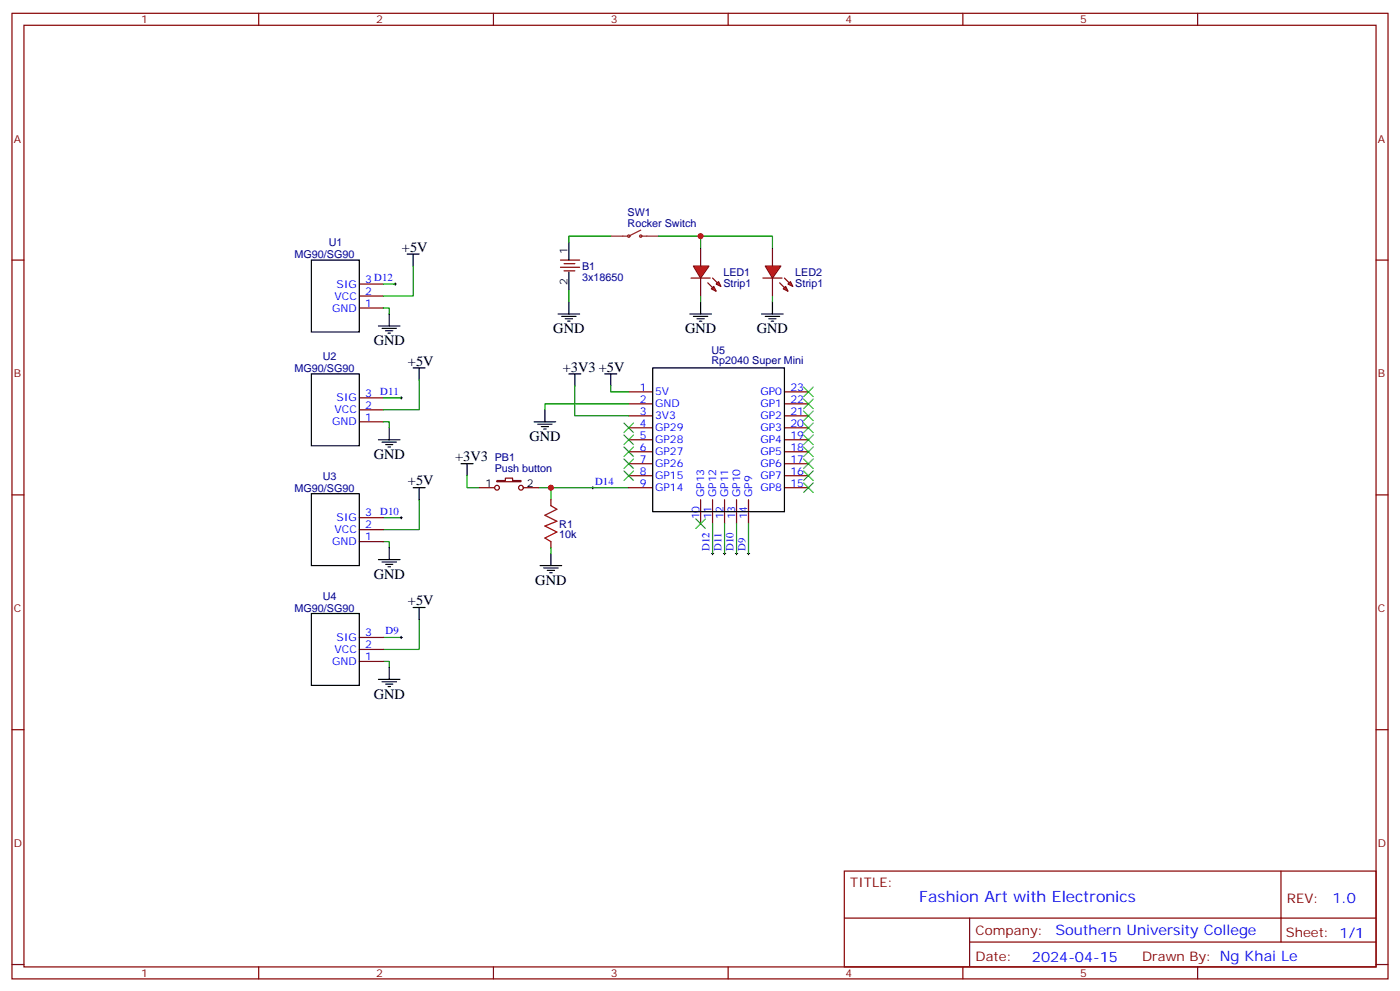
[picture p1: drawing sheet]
<svg xmlns="http://www.w3.org/2000/svg" width="412mm" height="292mm" viewBox="0 0 412 292" stroke-linecap="round" stroke-linejoin="round" font-family="sans-serif">
<g fill="none" stroke="#870000" stroke-width=".35">
<path d="M3.5 3.9h405.4v284.4h-405.4zM7.1 7.4h398.2v277.3h-398.2zM76.2 3.9v3.5M145.3 3.9v3.5M214.5 3.9v3.5M283.6 3.9v3.5M352.8 3.9v3.5M3.5 76.6h3.6M165.1 76.6h5.6M165.1 78.7h5.6M166.2 77.6h3.1M166.2 79.8h3.1"/>
<path d="M405.3 76.6h3.6M105.8 90.7h7.1M105.8 87.2h7.1M105.8 83.6h7.1M105.8 117.2h7.1M185.2 115.4h7.1M185.2 118.9h7.1M231.1 115.4h7M231.1 118.9h7M105.8 124.2h7.1M105.8 120.7h7.1M185.2 122.4h7.1"/>
<path d="M185.2 126h7.1M185.2 129.5h7.1M185.2 133h7.1M185.2 136.6h7.1M231.1 122.4h7M231.1 126h7M231.1 129.5h7M231.1 133h7M231.1 136.6h7M3.5 145.7h3.6M105.8 159.5h7.1M105.8 156h7.1"/>
<path d="M105.8 152.4h7.1M141.1 143.6h4.6M146.4 141.5h2.5v-.7h2.1v.7h2.5v.4h-7.1zM154.2 143.6h4.5M162.3 147.1v1.8M162.3 159.5v1.8M185.2 143.6h7.1M185.2 140.1h7.1M206.4 147.1v7.1M209.9 147.1v7.1M213.4 147.1v7.1M217 147.1v7.1"/>
<path d="M220.5 147.1v7.1M231.1 143.6h7M231.1 140.1h7M405.3 145.7h3.6M105.8 194.8h7.1M105.8 191.2h7.1M105.8 187.7h7.1M3.5 214.9h3.6M405.3 214.9h3.6M248.7 256.5h156.6v28.2h-156.6zM377.3 256.5v20.9M248.7 270.4h156.5"/>
<path d="M285.6 277.4h119.6M285.6 270.4v14.1M3.5 284h3.6M76.2 284.7v3.6M145.3 284.7v3.6M214.5 284.7v3.6M283.6 284.7v3.6M352.8 284.7v3.6M405.3 284h3.6"/>
<circle cx="146.4" cy="143.6" r=".71"/>
<circle cx="153.5" cy="143.6" r=".71"/>
</g>
<g fill="none" stroke="#000" stroke-width=".35">
<path d="M91.7 76.6h14.1v21.2h-14.1zM119.9 74.8h3.6M121.7 74.8v3.6M167.6 71.3v5.3M111.5 96h6.3M112.5 96.7h4.3M113.6 97.4h2.1M114.3 98.1h.7M114.7 92.5v3.5M164.4 92.5h6.3M165.5 93.2h4.2M166.5 93.9h2.1"/>
<path d="M167.2 94.6h.7M167.6 80.1v5.3M167.6 88.9v3.6M91.7 110.1h14.1v21.2h-14.1zM121.7 108.3h3.5M123.5 108.3v3.6M167.6 110.1h3.5M169.3 110.1v3.5M178.2 110.1h3.5M179.9 110.1v3.5M192.3 108.3h38.8v42.4h-38.8zM111.5 129.5h6.3"/>
<path d="M112.5 130.2h4.3M113.6 130.9h2.1M114.3 131.6h.7M114.7 126v3.5M135.8 136.6h3.5M137.6 136.6v3.5M157.3 124.2h6.4M158.4 124.9h4.2M159.5 125.6h2.1M160.2 126.3h.7M160.5 120.7v3.5M91.7 145.4h14.1v21.1h-14.1z"/>
<path d="M121.7 143.6h3.5M123.5 143.6v3.5M111.5 164.8h6.3M112.5 165.5h4.3M113.6 166.2h2.1M114.3 166.9h.7M114.7 161.3v3.5M121.7 178.9h3.5M123.5 178.9v3.5M159.1 166.5h6.4M160.2 167.3h4.2M161.2 168h2.1"/>
<path d="M161.9 168.7h.7M162.3 163v3.5M91.7 180.7h14.1v21.1h-14.1zM114.7 196.5v3.6M111.5 200.1h6.3M112.5 200.8h4.3M113.6 201.5h2.1M114.3 202.2h.7"/>
</g>
<g fill="none" stroke="#008700" stroke-width=".35">
<path d="M121.7 78.4v8.8h-8.8M179.9 69.5h-12.3v1.8M112.9 90.7h1.8v1.8M112.9 83.6h3.5M167.6 85.4v3.5M112.9 117.2h5.3M123.5 111.9v8.8h-10.6M169.3 113.6v8.8h15.9M179.9 113.6v1.8h5.3M185.2 118.9h-24.7v1.8M112.9 124.2h1.8v1.8M112.9 159.5h1.8v1.8"/>
<path d="M112.9 152.4h5.3M123.5 147.1v8.9h-10.6M137.6 140.1v3.5h3.5M158.7 143.6h3.6v3.5M162.3 143.6h22.9M209.9 154.2v8.8M213.4 154.2v8.8M217 154.2v8.8M220.5 154.2v8.8M162.3 161.3v1.7M112.9 194.8h1.8v1.7M112.9 187.7h5.3"/>
<path d="M123.5 182.4v8.8h-10.6"/>
</g>
<g fill="none" stroke="#000" stroke-width=".29">
<path d="M116.1 83.6h.7M116.4 83.3v.7M117.8 117.2h.7M118.2 116.8v.7M117.8 152.4h.7M118.2 152.1v.7M174.3 143.6h.7M174.6 143.3v.7M209.5 163h.8M209.9 162.7v.7M213.1 163h.7M213.4 162.7v.7"/>
<path d="M216.6 163h.7M217 162.7v.7M220.1 163h.7M220.5 162.7v.7M117.8 187.7h.7M118.2 187.4v.7"/>
</g>
<path d="M162.3 148.9l1.7 1.1-3.5 1.7 3.5 1.8-3.5 1.4 3.5 1.8-3.5 1.7 1.8 1.1" fill="none" stroke="#a10000" stroke-width=".35"/>
<g fill="none" stroke="#3c3" stroke-width=".35">
<path d="M236.7 117.5l2.8 2.8M236.7 114l2.8 2.8M239.5 117.5l-2.8 2.8M239.5 114l-2.8 2.8M183.8 124.6l2.8 2.8M183.8 128.1l2.8 2.8M183.8 131.6l2.8 2.8M183.8 135.1l2.8 2.9M183.8 138.7l2.8 2.8M186.6 124.6l-2.8 2.8M186.6 128.1l-2.8 2.8M186.6 131.6l-2.8 2.8"/>
<path d="M186.6 135.1l-2.8 2.9M186.6 138.7l-2.8 2.8M236.7 138.7l2.8 2.8M236.7 135.1l2.8 2.9M236.7 131.6l2.8 2.8M236.7 128.1l2.8 2.8M236.7 124.6l2.8 2.8M236.7 121l2.8 2.9M239.5 121l-2.8 2.9M239.5 138.7l-2.8 2.8M239.5 135.1l-2.8 2.9M239.5 131.6l-2.8 2.8"/>
<path d="M239.5 128.1l-2.8 2.8M239.5 124.6l-2.8 2.8M205 152.8l2.8 2.8M207.8 152.8l-2.8 2.8M236.7 142.2l2.8 2.8M239.5 142.2l-2.8 2.8"/>
</g>
<g fill="none" stroke="#8c2424" stroke-width=".35">
<path d="M179.9 69.5h5M188.7 67.8l-3.5 1.7M188.7 69.5h5.3"/>
<circle cx="185.2" cy="69.5" r=".35"/>
<circle cx="188.7" cy="69.5" r=".35"/>
</g>
<g fill="#f00" stroke="#870000" stroke-width=".35">
<path d="M204.3 78.4h4.5l-2.4 3.5z"/>
<path d="M203.6 81.9h5.6z"/>
</g>
<g fill="#870000" stroke="#870000" stroke-width=".35">
<path d="M209.9 81.9l1.4 1.4z"/>
<path d="M208.5 83.3l1.4 1.4z"/>
</g>
<g fill="#f00" stroke="#870000" stroke-width=".35">
<path d="M211 83.6l.7-.7 .7 1.4z"/>
<path d="M209.5 85.1l.8-.8 .7 1.5z"/>
</g>
<path d="M206.4 73.1v5.3M206.4 81.9v5.3" fill="none" stroke="#870000" stroke-width=".35"/>
<path d="M194 69.5h12.4v3.6M206.4 87.2v1.7" fill="none" stroke="#008700" stroke-width=".35"/>
<path d="M203.2 92.5h6.3M204.3 93.2h4.2M205.3 93.9h2.1M206 94.6h.7M206.4 88.9v3.6" fill="none" stroke="#000" stroke-width=".35"/>
<g fill="#f00" stroke="#870000" stroke-width=".35">
<path d="M225.4 78.4h4.6l-2.5 3.5z"/>
<path d="M224.7 81.9h5.7z"/>
</g>
<g fill="#870000" stroke="#870000" stroke-width=".35">
<path d="M231.1 81.9l1.4 1.4z"/>
<path d="M229.7 83.3l1.4 1.4z"/>
</g>
<g fill="#f00" stroke="#870000" stroke-width=".35">
<path d="M232.1 83.6l.7-.7 .7 1.4z"/>
<path d="M230.7 85.1l.7-.8 .7 1.5z"/>
</g>
<path d="M227.5 73.1v5.3M227.5 81.9v5.3" fill="none" stroke="#870000" stroke-width=".35"/>
<path d="M206.4 69.5h21.1v3.6M227.5 87.2v1.7" fill="none" stroke="#008700" stroke-width=".35"/>
<path d="M224.4 92.5h6.3M225.4 93.2h4.3M226.5 93.9h2.1M227.2 94.6h.7M227.5 88.9v3.6" fill="none" stroke="#000" stroke-width=".35"/>
<g fill="#c00">
<circle cx="162.3" cy="143.6" r=".88"/>
<circle cx="206.4" cy="69.5" r=".88"/>
</g>
<text font-size="4.6" fill="#00f" x="270.8" y="265.5">Fashion Art with Electronics</text>
<g font-size="4.2">
<text x="118.4" y="74.1">+5V</text>
<text x="110.1" y="101.6">GND</text>
<text x="163" y="98.1">GND</text>
<text x="201.8" y="98.1">GND</text>
<text x="223" y="98.1">GND</text>
<text x="120.2" y="107.6">+5V</text>
<text x="165.8" y="109.4">+3V3 +5V</text>
<text x="155.9" y="129.9">GND</text>
<text x="110.1" y="135.1">GND</text>
<text x="134.1" y="135.9">+3V3</text>
<text x="120.2" y="142.9">+5V</text>
<text x="110.1" y="170.4">GND</text>
<text x="157.7" y="172.2">GND</text>
<text x="120.2" y="178.2">+5V</text>
<text x="110.1" y="205.7">GND</text>
</g>
<g font-size="4.2" fill="#00f">
<text x="392.5" y="265.8">1.0</text>
<text x="310.9" y="275.3">Southern University College</text>
<text x="304" y="283.1">2024-04-15</text>
</g>
<g font-size="3.9" fill="#800">
<text x="250.5" y="261.1">TITLE:</text>
<text x="379.1" y="265.8">REV:</text>
<text x="287.4" y="275.3">Company:</text>
<text x="378.7" y="275.9">Sheet: 1/1</text>
<text x="287.4" y="283">Date:</text>
<text x="336.4" y="283.1">Drawn By: Ng Khai Le</text>
</g>
<g font-size="3.2" fill="#800">
<text x="41.6" y="6.9">1</text>
<text x="110.8" y="6.9">2</text>
<text x="179.9" y="6.9">3</text>
<text x="249.1" y="6.9">4</text>
<text x="318.2" y="6.9">5</text>
<text x="4.1" y="42">A</text>
<text x="405.9" y="42">A</text>
<text x="4.1" y="111.2">B</text>
<text x="405.9" y="111.2">B</text>
<text x="4.1" y="180.3">C</text>
<text x="405.9" y="180.3">C</text>
<text x="4.1" y="249.4">D</text>
<text x="405.9" y="249.4">D</text>
<text x="41.6" y="287.7">1</text>
<text x="110.8" y="287.7">2</text>
<text x="179.9" y="287.7">3</text>
<text x="249.1" y="287.7">4</text>
<text x="318.2" y="287.7">5</text>
</g>
<g font-size="3.2" fill="#000080">
<text x="184.9" y="63.6">SW1</text>
<text x="184.9" y="66.7">Rocker Switch</text>
<text x="86.8" y="76">MG90/SG90</text>
<text x="96.8" y="72.5">U1</text>
<text x="171.4" y="82.6">3x18650</text>
<text x="171.4" y="79.5">B1</text>
<text x="213.1" y="81.3">LED1</text>
<text x="234.2" y="81.3">LED2</text>
<text x="213.1" y="84.4">Strip1</text>
<text x="234.2" y="84.4">Strip1</text>
<text x="95.1" y="106">U2</text>
<text x="209.6" y="107.3">Rp2040 Super Mini</text>
<text x="209.6" y="104.2">U5</text>
<text x="86.8" y="109.5">MG90/SG90</text>
<text x="145.7" y="135.8">PB1</text>
<text x="95.1" y="141.3">U3</text>
<text x="145.7" y="138.9">Push button</text>
<text x="86.8" y="144.8">MG90/SG90</text>
<text x="164.7" y="155.4">R1</text>
<text x="164.7" y="158.5">10k</text>
<text x="95.1" y="176.5">U4</text>
<text x="86.8" y="180.1">MG90/SG90</text>
</g>
<g font-size="3.2">
<text x="167.2" y="74.8" transform="rotate(-90 167.2 74.8)">1</text>
<text x="167.2" y="83.9" transform="rotate(-90 167.2 83.9)">2</text>
<text x="143" y="143.3">1</text>
<text x="155.2" y="143.3">2</text>
</g>
<g font-size="3.2" fill="#00f">
<text x="107.6" y="83.3">3 D12</text>
<text x="98.5" y="88.2">VCC</text>
<text x="99.2" y="84.7">SIG</text>
<text x="107.6" y="86.8">2</text>
<text x="97.8" y="91.8">GND</text>
<text x="107.6" y="90.3">1</text>
<text x="99.2" y="118.2">SIG</text>
<text x="107.6" y="116.8">3</text>
<text x="112" y="116.3">D11</text>
<text x="188.5" y="115">1</text>
<text x="188.5" y="118.6">2</text>
<text x="193" y="116.5">5V</text>
<text x="193" y="120">GND</text>
<text x="224" y="120">GP1</text>
<text x="224" y="116.5">GP0</text>
<text x="232.8" y="118.6">22</text>
<text x="232.8" y="115">23</text>
<text x="97.8" y="125.3">GND</text>
<text x="98.5" y="121.7">VCC</text>
<text x="107.6" y="123.9">1</text>
<text x="107.6" y="120.3">2</text>
<text x="188.5" y="122.1">3</text>
<text x="188.5" y="125.6">4</text>
<text x="193" y="123.5">3V3</text>
<text x="224" y="123.5">GP2</text>
<text x="232.8" y="125.6">20</text>
<text x="232.8" y="122.1">21</text>
<text x="188.5" y="129.2">5</text>
<text x="193" y="127">GP29</text>
<text x="193" y="130.6">GP28</text>
<text x="224" y="130.6">GP4</text>
<text x="224" y="127">GP3</text>
<text x="232.8" y="129.2">19</text>
<text x="188.5" y="132.7">6</text>
<text x="188.5" y="136.2">7</text>
<text x="193" y="134.1">GP27</text>
<text x="193" y="137.6">GP26</text>
<text x="224" y="137.6">GP6</text>
<text x="224" y="134.1">GP5</text>
<text x="232.8" y="136.2">17</text>
<text x="232.8" y="132.7">18</text>
<text x="175.3" y="142.7">D14</text>
<text x="188.5" y="139.7">8</text>
<text x="188.5" y="143.3">9</text>
<text x="193" y="141.1">GP15</text>
<text x="224" y="141.1">GP7</text>
<text x="232.8" y="143.3">15</text>
<text x="232.8" y="139.7">16</text>
<text x="193" y="144.7">GP14</text>
<text x="207.4" y="146.4" transform="rotate(-90 207.4 146.4)">GP13</text>
<text x="211" y="146.4" transform="rotate(-90 211 146.4)">GP12</text>
<text x="214.5" y="146.4" transform="rotate(-90 214.5 146.4)">GP11</text>
<text x="218" y="146.4" transform="rotate(-90 218 146.4)">GP10</text>
<text x="221.5" y="146.4" transform="rotate(-90 221.5 146.4)">GP9</text>
<text x="224" y="144.7">GP8</text>
<text x="99.2" y="153.5">SIG</text>
<text x="107.6" y="155.6">2</text>
<text x="107.6" y="152.1">3</text>
<text x="112" y="151.6">D10</text>
<text x="206" y="152.9" transform="rotate(-90 206 152.9)">10</text>
<text x="209.5" y="152.9" transform="rotate(-90 209.5 152.9)">11</text>
<text x="213.1" y="152.9" transform="rotate(-90 213.1 152.9)">12</text>
<text x="216.6" y="152.9" transform="rotate(-90 216.6 152.9)">13</text>
<text x="220.1" y="152.9" transform="rotate(-90 220.1 152.9)">14</text>
<text x="97.8" y="160.5">GND</text>
<text x="98.5" y="157">VCC</text>
<text x="107.6" y="159.1">1</text>
<text x="209" y="162.3" transform="rotate(-90 209 162.3)">D12</text>
<text x="212.5" y="162.3" transform="rotate(-90 212.5 162.3)">D11</text>
<text x="216.1" y="162.3" transform="rotate(-90 216.1 162.3)">D10</text>
<text x="219.6" y="162.3" transform="rotate(-90 219.6 162.3)">D9</text>
<text x="99.2" y="188.8">SIG</text>
<text x="107.6" y="190.9">2</text>
<text x="107.6" y="187.4">3</text>
<text x="113.6" y="186.8">D9</text>
<text x="97.8" y="195.8">GND</text>
<text x="98.5" y="192.3">VCC</text>
<text x="107.6" y="194.4">1</text>
</g>
</svg>
